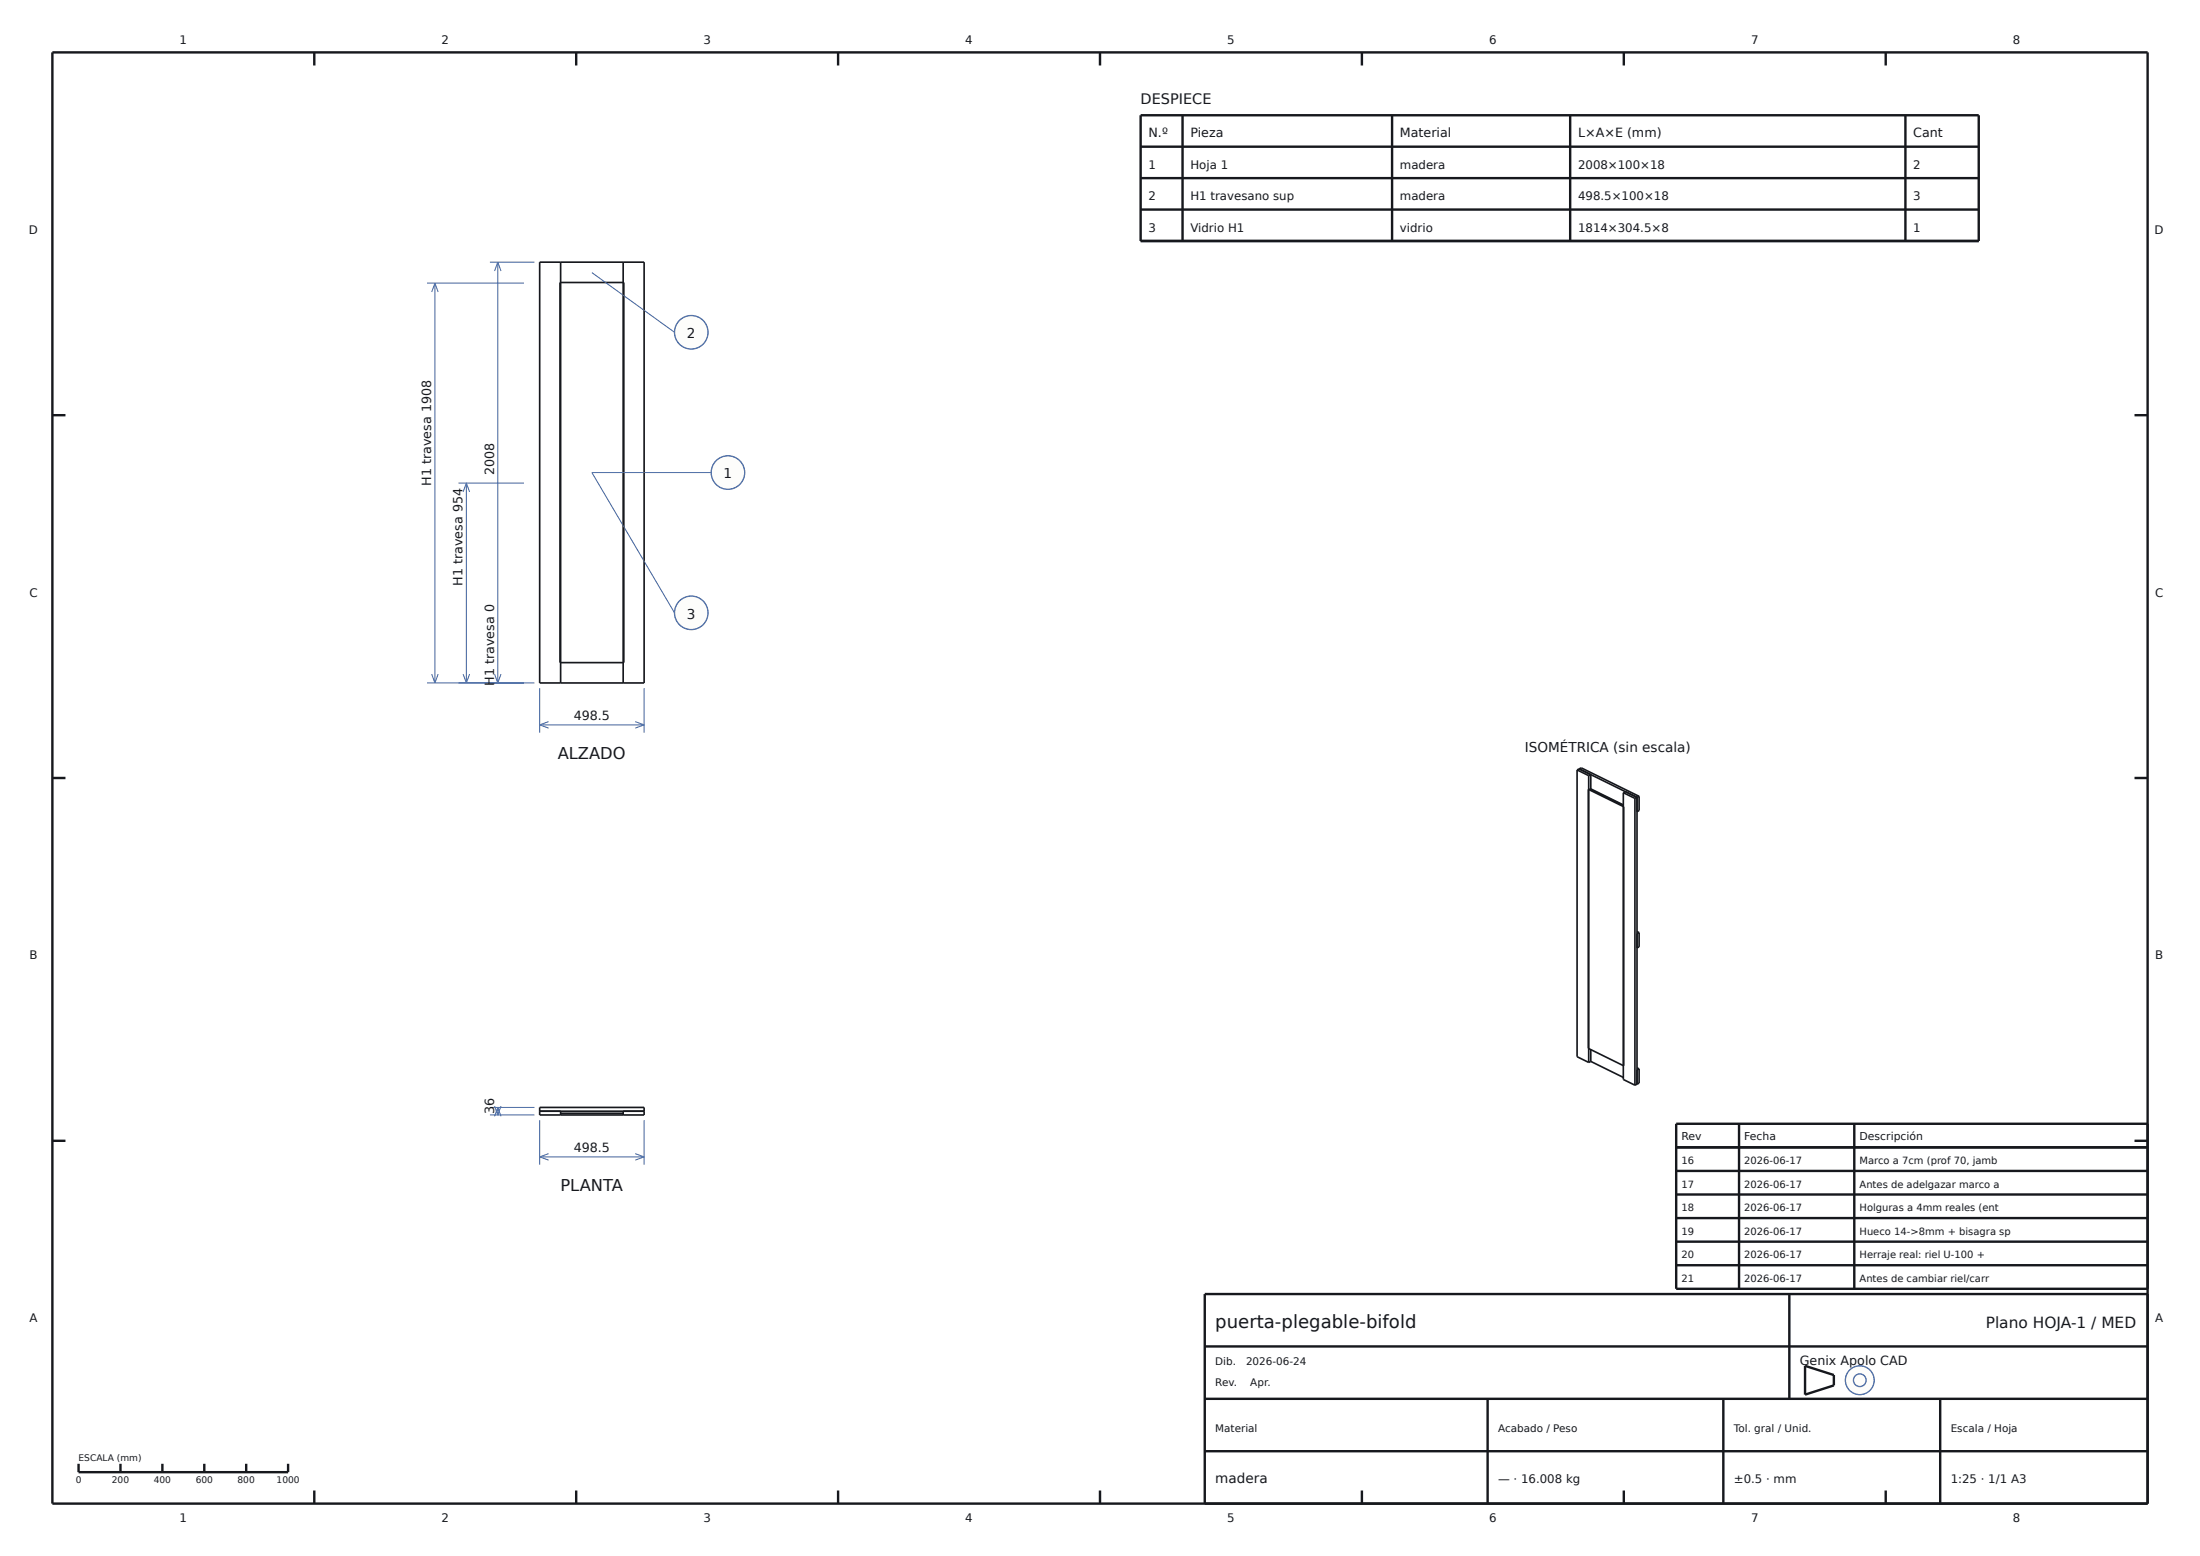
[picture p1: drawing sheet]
<svg xmlns="http://www.w3.org/2000/svg" width="420mm" height="297mm" viewBox="0 0 420 297" stroke-linecap="round" stroke-linejoin="round" font-family="sans-serif">
<g fill="#fdfdfb" stroke="#3a5e9c" stroke-width=".25">
<circle cx="132" cy="63.4" r="3.2"/>
<circle cx="139" cy="90.2" r="3.2"/>
<circle cx="132" cy="117" r="3.2"/>
<circle cx="355" cy="263.5" r="2.75"/>
<circle cx="355.1" cy="263.5" r="1.21"/>
</g>
<g fill="none" stroke="#16181d" stroke-width=".46">
<path d="M10 10h400v277h-400zM60 10v2.5M110 10v2.5M160 10v2.5M210 10v2.5M260 10v2.5M310 10v2.5M360 10v2.5M217.8 22h160v24h-160zM217.8 28h160M217.8 34h160M217.8 40h160"/>
<path d="M225.8 22v24M265.8 22v24M299.8 22v24M363.8 22v24M10 79.3h2.5M407.5 79.3h2.5M10 148.5h2.5M407.5 148.5h2.5M10 217.8h2.5M320 219h90M332 214.5v31.5M354 214.5v31.5"/>
<path d="M407.5 217.8h2.5M410 214.5h-90v31.5h90M320 223.5h90M320 228h90M320 232.5h90M320 237h90M230 257h180M320 241.5h90M341.6 247v20M410 247h-180v40M15 279.4v1.6h40v-1.6M23 279.4v1.6"/>
<path d="M31 279.4v1.6M39 279.4v1.6M47 279.4v1.6M230 277h180M230 267h180M284 267v20M329 267v20M344.6 260.7l5.5 1.8v1.9l-5.5 1.8zM370.4 267v20M60 284.5v2.5M110 284.5v2.5M160 284.5v2.5"/>
<path d="M210 284.5v2.5M260 284.5v2.5M310 284.5v2.5M360 284.5v2.5"/>
</g>
<g fill="none" stroke="#16181d" stroke-width=".32">
<path d="M103 50h20v80.4h-20zM106.9 53.9h12.2v72.6h-12.2zM107 50v80.4M119 50v80.4M301.1 147v54.7l2.2 1.1M301.1 147l.8-.4 11 5.4M301.1 147l2.2 1M301.5 146.8l11 5.4M303.2 150.7l6.8 3.3v49.4l-6.8-3.3zM303.3 148v54.8M303.3 148l.4-.1v2.8M303.4 150.6l6.5 3.2"/>
<path d="M303.7 150.6l6.2 3M309.9 151.3l2.2 1.1M309.9 151.3v54.7l2.2 1.1M309.9 151.3l.4-.2 2.2 1.1M312.1 152.4v54.7M312.5 152.2v54.7M312.9 152l-.8 .4M312.9 152v2.7l-.4 .2M312.5 177.8l.4 .2M312.9 178v2.7l-.4 .2M312.9 178l-.4 .2M103 211.4h20v1.4h-20z"/>
<path d="M103 212.1h20M107 212.1v.7M107 212.5h12M119 212.1v.7M303.7 200.3v2.3M303.7 202.6l-.4 .2M303.7 202.6l6.2 3.1M312.5 203.8l.4 .2M312.9 204v2.7l-.8 .4M312.9 204l-.4 .2"/>
</g>
<g fill="none" stroke="#3a5e9c" stroke-width=".19">
<path d="M81.5 54h18.5M83 54v76.4M83 54l.6 1.7M83 54l-.6 1.7M93.5 50h8.5M95 50v80.4M95 50l.6 1.7M95 50l-.6 1.7M113 52l15.8 11.4M87.5 92.2h12.5M89 92.2v38.2M89 92.2l.6 1.7"/>
<path d="M89 92.2l-.6 1.7M135.8 90.2h-22.8l15.8 26.8M81.5 130.4h20.5M82.4 128.7l.6 1.7M83.6 128.7l-.6 1.7M88.4 128.7l.6 1.7M89.6 128.7l-.6 1.7M94.4 128.7l.6 1.7M95 130.4h.1M95.6 128.7l-.6 1.7M103 131.4v8.5M103 138.4h20"/>
<path d="M103 138.4l1.7 .6M104.7 137.7l-1.7 .7M121.3 137.7l1.7 .7M123 131.4v8.5M123 138.4l-1.7 .6M93.5 212.8h8.5M93.5 211.4h8.5M94.4 211.1l.6 1.7M95 211.4v1.4M95 211.4l.6 1.7M95 211.4l-.6 1.7M95.6 211.1l-.6 1.7"/>
<path d="M103 213.8v8.5M123 213.8v8.5M103 220.8h20M103 220.8l1.7 .6M104.7 220.2l-1.7 .6M121.3 220.2l1.7 .6M123 220.8l-1.7 .6"/>
</g>
<text font-size="3.5" fill="#16181d" x="232" y="253.4">puerta-plegable-bifold</text>
<g font-size="3.1" fill="#16181d">
<text x="106.5" y="144.9">ALZADO</text>
<text x="107" y="227.3">PLANTA</text>
</g>
<text font-size="2.9" fill="#16181d" x="379.1" y="253.4">Plano HOJA-1 / MED</text>
<text font-size="2.8" fill="#16181d" x="217.8" y="19.8">DESPIECE</text>
<g font-size="2.6" fill="#16181d">
<text x="131.1" y="64.5">2</text>
<text x="138.1" y="91.3">1</text>
<text x="131.1" y="118.1">3</text>
<text x="291.1" y="143.6">ISOMÉTRICA (sin escala)</text>
<text x="232" y="283">madera</text>
</g>
<g font-size="2.4" fill="#16181d">
<text x="219.3" y="26.2">N.º</text>
<text x="227.3" y="26.2">Pieza</text>
<text x="267.3" y="26.2">Material</text>
<text x="301.3" y="26.2">L×A×E (mm)</text>
<text x="365.3" y="26.2">Cant</text>
<text x="82.3" y="92.7" transform="rotate(-90 82.3 92.7)">H1 travesa 1908</text>
<text x="94.3" y="90.7" transform="rotate(-90 94.3 90.7)">2008</text>
<text x="88.3" y="111.8" transform="rotate(-90 88.3 111.8)">H1 travesa 954</text>
<text x="94.3" y="130.9" transform="rotate(-90 94.3 130.9)">H1 travesa 0</text>
<text x="109.5" y="137.4">498.5</text>
<text x="94.3" y="212.6" transform="rotate(-90 94.3 212.6)">36</text>
<text x="109.5" y="219.8">498.5</text>
<text x="343.6" y="260.6">Genix Apolo CAD</text>
</g>
<g font-size="2.2" fill="#16181d">
<text x="34.3" y="8.4">1</text>
<text x="84.3" y="8.4">2</text>
<text x="134.3" y="8.4">3</text>
<text x="184.3" y="8.4">4</text>
<text x="234.3" y="8.4">5</text>
<text x="284.3" y="8.4">6</text>
<text x="334.3" y="8.4">7</text>
<text x="384.3" y="8.4">8</text>
<text x="219.3" y="32.2">1</text>
<text x="227.3" y="32.2">Hoja 1</text>
<text x="267.3" y="32.2">madera</text>
<text x="301.3" y="32.2">2008×100×18</text>
<text x="365.3" y="32.2">2</text>
<text x="219.3" y="38.2">2</text>
<text x="227.3" y="38.2">H1 travesano sup</text>
<text x="267.3" y="38.2">madera</text>
<text x="301.3" y="38.2">498.5×100×18</text>
<text x="365.3" y="38.2">3</text>
<text x="5.5" y="44.6">D</text>
<text x="219.3" y="44.2">3</text>
<text x="227.3" y="44.2">Vidrio H1</text>
<text x="267.3" y="44.2">vidrio</text>
<text x="301.3" y="44.2">1814×304.5×8</text>
<text x="365.3" y="44.2">1</text>
<text x="411.3" y="44.6">D</text>
<text x="5.6" y="113.9">C</text>
<text x="411.4" y="113.9">C</text>
<text x="5.6" y="183.1">B</text>
<text x="411.4" y="183.1">B</text>
<text x="5.6" y="252.4">A</text>
<text x="411.4" y="252.4">A</text>
<text x="286" y="283">— · 16.008 kg</text>
<text x="331" y="283">±0.5 · mm</text>
<text x="372.4" y="283">1:25 · 1/1 A3</text>
<text x="34.3" y="290.6">1</text>
<text x="84.3" y="290.6">2</text>
<text x="134.3" y="290.6">3</text>
<text x="184.3" y="290.6">4</text>
<text x="234.3" y="290.6">5</text>
<text x="284.3" y="290.6">6</text>
<text x="334.3" y="290.6">7</text>
<text x="384.3" y="290.6">8</text>
</g>
<g font-size="2.1" fill="#16181d">
<text x="321" y="217.6">Rev</text>
<text x="333" y="217.6">Fecha</text>
<text x="355" y="217.6">Descripción</text>
</g>
<g font-size="2" fill="#16181d">
<text x="232" y="260.6">Dib.</text>
<text x="237.9" y="260.6">2026-06-24</text>
<text x="232" y="264.6">Rev.</text>
<text x="238.7" y="264.6">Apr.</text>
<text x="232" y="273.4">Material</text>
<text x="286" y="273.4">Acabado / Peso</text>
<text x="331" y="273.4">Tol. gral / Unid.</text>
<text x="372.4" y="273.4">Escala / Hoja</text>
</g>
<g font-size="1.9" fill="#16181d">
<text x="321" y="222.2">16</text>
<text x="321" y="226.7">17</text>
<text x="333" y="222.2">2026-06-17</text>
<text x="333" y="226.7">2026-06-17</text>
<text x="355" y="222.2">Marco a 7cm (prof 70, jamb</text>
<text x="355" y="226.7">Antes de adelgazar marco a</text>
<text x="321" y="231.2">18</text>
<text x="333" y="231.2">2026-06-17</text>
<text x="355" y="231.2">Holguras a 4mm reales (ent</text>
<text x="321" y="235.7">19</text>
<text x="333" y="235.7">2026-06-17</text>
<text x="355" y="235.7">Hueco 14-&gt;8mm + bisagra sp</text>
<text x="321" y="240.2">20</text>
<text x="321" y="244.7">21</text>
<text x="333" y="240.2">2026-06-17</text>
<text x="333" y="244.7">2026-06-17</text>
<text x="355" y="240.2">Herraje real: riel U-100 +</text>
<text x="355" y="244.7">Antes de cambiar riel/carr</text>
</g>
<g font-size="1.7" fill="#16181d">
<text x="15" y="278.8">ESCALA (mm)</text>
<text x="14.5" y="283">0</text>
<text x="21.4" y="283">200</text>
<text x="29.4" y="283">400</text>
<text x="37.4" y="283">600</text>
<text x="45.4" y="283">800</text>
<text x="52.8" y="283">1000</text>
</g>
</svg>
